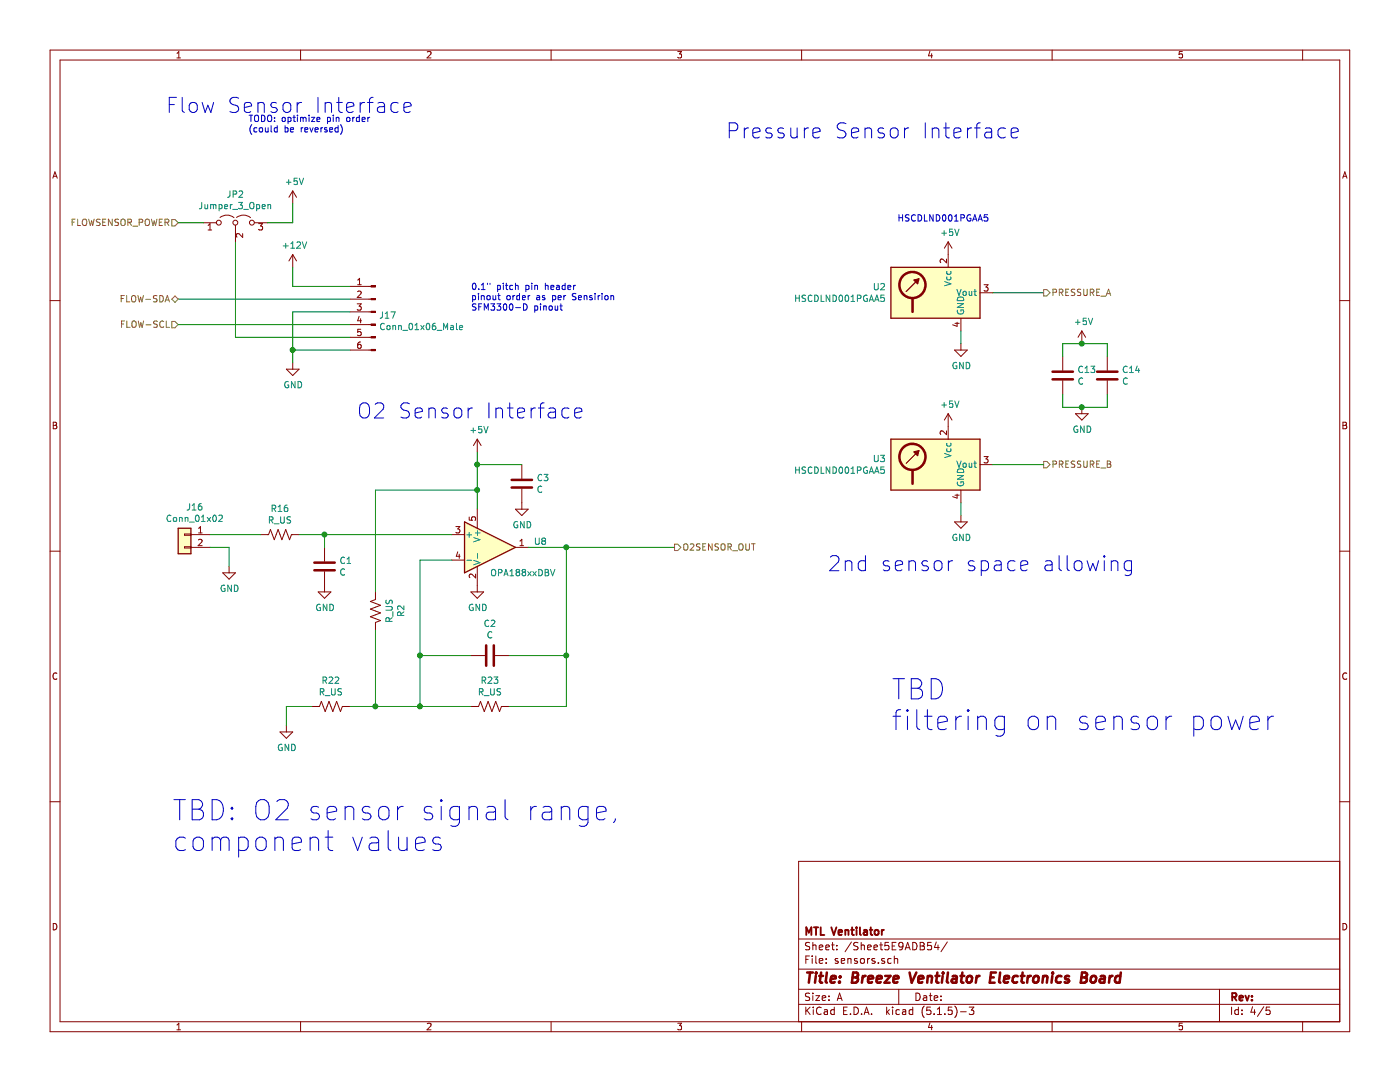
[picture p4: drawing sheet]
EESchema Schematic File Version 4
EELAYER 30 0
EELAYER END
$Descr A 11000 8500
encoding utf-8
Sheet 4 5
Title "Breeze Ventilator Electronics Board"
Date ""
Rev ""
Comp "MTL Ventilator"
Comment1 ""
Comment2 ""
Comment3 ""
Comment4 ""
$EndDescr
$Comp
L Connector:Conn_01x06_Male J17
U 1 1
P 2950 2450
F 0 "J17" H 2922 2424 50  0000 R CNN
F 1 "Conn_01x06_Male" H 2922 2333 50  0000 R CNN
F 2 "Connector_PinHeader_2.54mm:PinHeader_1x06_P2.54mm_Vertical" H 2950 2450 50  0001 C CNN
F 3 "~" H 2950 2450 50  0001 C CNN
	1    2950 2450
	-1   0    0    -1  
$EndComp
Wire Wire Line
	2750 2250 2300 2250
Wire Wire Line
	2750 2350 1400 2350
Wire Wire Line
	2750 2450 2300 2450
Wire Wire Line
	2750 2550 1400 2550
Wire Wire Line
	2750 2650 1850 2650
Wire Wire Line
	2750 2750 2300 2750
Text HLabel 1400 2350 0    50   BiDi ~ 0
FLOW-SDA
Text HLabel 1400 2550 0    50   Input ~ 0
FLOW-SCL
Wire Wire Line
	2300 2450 2300 2750
Connection ~ 2300 2750
Wire Wire Line
	2300 2750 2300 2850
$Comp
L power:GND #PWR0123
U 1 1
P 2300 2850
F 0 "#PWR0123" H 2300 2600 50  0001 C CNN
F 1 "GND" H 2305 2677 50  0000 C CNN
F 2 "" H 2300 2850 50  0001 C CNN
F 3 "" H 2300 2850 50  0001 C CNN
	1    2300 2850
	1    0    0    -1  
$EndComp
Wire Wire Line
	2300 2250 2300 2100
$Comp
L power:+5V #PWR0125
U 1 1
P 2300 1600
F 0 "#PWR0125" H 2300 1450 50  0001 C CNN
F 1 "+5V" H 2315 1773 50  0000 C CNN
F 2 "" H 2300 1600 50  0001 C CNN
F 3 "" H 2300 1600 50  0001 C CNN
	1    2300 1600
	1    0    0    -1  
$EndComp
Text Notes 1950 1050 0    50   ~ 0
TODO: optimize pin order\n(could be reversed)
Text Notes 3700 2450 0    50   ~ 0
0.1" pitch pin header\npinout order as per Sensirion\nSFM3300-D pinout\n
Text Notes 1300 900  0    118  ~ 0
Flow Sensor Interface
$Comp
L Amplifier_Operational:OPA188xxDBV U8
U 1 1
P 3850 4300
F 0 "U8" H 4194 4346 50  0000 L CNN
F 1 "OPA188xxDBV" H 3850 4100 50  0000 L CNN
F 2 "Package_TO_SOT_SMD:TSOT-23-5" H 3850 4300 50  0001 C CNN
F 3 "http://www.ti.com/lit/ds/symlink/opa188.pdf" H 3850 4500 50  0001 C CNN
	1    3850 4300
	1    0    0    -1  
$EndComp
$Comp
L power:GND #PWR0126
U 1 1
P 3750 4600
F 0 "#PWR0126" H 3750 4350 50  0001 C CNN
F 1 "GND" H 3755 4427 50  0000 C CNN
F 2 "" H 3750 4600 50  0001 C CNN
F 3 "" H 3750 4600 50  0001 C CNN
	1    3750 4600
	1    0    0    -1  
$EndComp
$Comp
L Device:R_US R16
U 1 1
P 2200 4200
F 0 "R16" V 1995 4200 50  0000 C CNN
F 1 "R_US" V 2086 4200 50  0000 C CNN
F 2 "Resistor_SMD:R_0805_2012Metric_Pad1.15x1.40mm_HandSolder" V 2240 4190 50  0001 C CNN
F 3 "~" H 2200 4200 50  0001 C CNN
	1    2200 4200
	0    1    1    0   
$EndComp
$Comp
L Device:C C1
U 1 1
P 2550 4450
F 0 "C1" H 2665 4496 50  0000 L CNN
F 1 "C" H 2665 4405 50  0000 L CNN
F 2 "Capacitor_SMD:C_0805_2012Metric_Pad1.15x1.40mm_HandSolder" H 2588 4300 50  0001 C CNN
F 3 "~" H 2550 4450 50  0001 C CNN
	1    2550 4450
	1    0    0    -1  
$EndComp
$Comp
L Device:C C2
U 1 1
P 3850 5150
F 0 "C2" V 3598 5150 50  0000 C CNN
F 1 "C" V 3689 5150 50  0000 C CNN
F 2 "Capacitor_SMD:C_0805_2012Metric_Pad1.15x1.40mm_HandSolder" H 3888 5000 50  0001 C CNN
F 3 "~" H 3850 5150 50  0001 C CNN
	1    3850 5150
	0    1    1    0   
$EndComp
$Comp
L Device:R_US R23
U 1 1
P 3850 5550
F 0 "R23" V 3645 5550 50  0000 C CNN
F 1 "R_US" V 3736 5550 50  0000 C CNN
F 2 "Resistor_SMD:R_0805_2012Metric_Pad1.15x1.40mm_HandSolder" V 3890 5540 50  0001 C CNN
F 3 "~" H 3850 5550 50  0001 C CNN
	1    3850 5550
	0    1    1    0   
$EndComp
Wire Wire Line
	1650 4200 2050 4200
Wire Wire Line
	2350 4200 2550 4200
Wire Wire Line
	2550 4200 2550 4300
Connection ~ 2550 4200
Wire Wire Line
	2550 4200 3550 4200
Wire Wire Line
	3550 4400 3300 4400
Wire Wire Line
	3300 4400 3300 5150
Wire Wire Line
	3300 5150 3700 5150
Wire Wire Line
	4450 5150 4450 4300
Wire Wire Line
	4450 4300 4150 4300
Wire Wire Line
	4000 5150 4450 5150
Wire Wire Line
	3300 5150 3300 5550
Wire Wire Line
	3300 5550 3700 5550
Wire Wire Line
	4450 5550 4450 5150
Wire Wire Line
	4000 5550 4450 5550
Connection ~ 3300 5150
Connection ~ 4450 5150
$Comp
L power:GND #PWR0127
U 1 1
P 2550 4600
F 0 "#PWR0127" H 2550 4350 50  0001 C CNN
F 1 "GND" H 2555 4427 50  0000 C CNN
F 2 "" H 2550 4600 50  0001 C CNN
F 3 "" H 2550 4600 50  0001 C CNN
	1    2550 4600
	1    0    0    -1  
$EndComp
Wire Wire Line
	4450 4300 5300 4300
Connection ~ 4450 4300
Text HLabel 5300 4300 2    50   Output ~ 0
O2SENSOR_OUT
$Comp
L Connector_Generic:Conn_01x02 J16
U 1 1
P 1450 4200
F 0 "J16" H 1368 4417 50  0000 C CNN
F 1 "Conn_01x02" H 1368 4326 50  0000 C CNN
F 2 "Connector_Molex:Molex_KK-254_AE-6410-02A_1x02_P2.54mm_Vertical" H 1450 4200 50  0001 C CNN
F 3 "~" H 1450 4200 50  0001 C CNN
	1    1450 4200
	-1   0    0    -1  
$EndComp
$Comp
L power:GND #PWR0128
U 1 1
P 1800 4450
F 0 "#PWR0128" H 1800 4200 50  0001 C CNN
F 1 "GND" H 1805 4277 50  0000 C CNN
F 2 "" H 1800 4450 50  0001 C CNN
F 3 "" H 1800 4450 50  0001 C CNN
	1    1800 4450
	1    0    0    -1  
$EndComp
Wire Wire Line
	1800 4450 1800 4300
Wire Wire Line
	1800 4300 1650 4300
$Comp
L power:+5V #PWR0129
U 1 1
P 3750 3550
F 0 "#PWR0129" H 3750 3400 50  0001 C CNN
F 1 "+5V" H 3765 3723 50  0000 C CNN
F 2 "" H 3750 3550 50  0001 C CNN
F 3 "" H 3750 3550 50  0001 C CNN
	1    3750 3550
	1    0    0    -1  
$EndComp
Wire Wire Line
	3750 3550 3750 3650
$Comp
L Device:C C3
U 1 1
P 4100 3800
F 0 "C3" H 4215 3846 50  0000 L CNN
F 1 "C" H 4215 3755 50  0000 L CNN
F 2 "Capacitor_SMD:C_0805_2012Metric_Pad1.15x1.40mm_HandSolder" H 4138 3650 50  0001 C CNN
F 3 "~" H 4100 3800 50  0001 C CNN
	1    4100 3800
	1    0    0    -1  
$EndComp
$Comp
L power:GND #PWR0130
U 1 1
P 4100 3950
F 0 "#PWR0130" H 4100 3700 50  0001 C CNN
F 1 "GND" H 4105 3777 50  0000 C CNN
F 2 "" H 4100 3950 50  0001 C CNN
F 3 "" H 4100 3950 50  0001 C CNN
	1    4100 3950
	1    0    0    -1  
$EndComp
Wire Wire Line
	4100 3650 3750 3650
Connection ~ 3750 3650
Wire Wire Line
	3750 3650 3750 3850
$Comp
L Device:R_US R22
U 1 1
P 2600 5550
F 0 "R22" V 2395 5550 50  0000 C CNN
F 1 "R_US" V 2486 5550 50  0000 C CNN
F 2 "Resistor_SMD:R_0805_2012Metric_Pad1.15x1.40mm_HandSolder" V 2640 5540 50  0001 C CNN
F 3 "~" H 2600 5550 50  0001 C CNN
	1    2600 5550
	0    1    1    0   
$EndComp
Wire Wire Line
	2750 5550 2950 5550
Connection ~ 3300 5550
Wire Wire Line
	2450 5550 2250 5550
Wire Wire Line
	2250 5550 2250 5700
$Comp
L power:GND #PWR0131
U 1 1
P 2250 5700
F 0 "#PWR0131" H 2250 5450 50  0001 C CNN
F 1 "GND" H 2255 5527 50  0000 C CNN
F 2 "" H 2250 5700 50  0001 C CNN
F 3 "" H 2250 5700 50  0001 C CNN
	1    2250 5700
	1    0    0    -1  
$EndComp
Text Notes 2800 3300 0    118  ~ 0
O2 Sensor Interface
Text Notes 7000 5750 0    157  ~ 0
TBD\nfiltering on sensor power
Text Notes 5700 1100 0    118  ~ 0
Pressure Sensor Interface
Text Notes 1350 6700 0    157  ~ 0
TBD: O2 sensor signal range, \ncomponent values
Text Notes 7050 1750 0    50   ~ 0
HSCDLND001PGAA5
$Comp
L ventilator-parts:HSCDLND001PGAA5 U2
U 1 1
P 7400 2300
F 0 "U2" H 6963 2346 50  0000 R CNN
F 1 "HSCDLND001PGAA5" H 6963 2255 50  0000 R CNN
F 2 "ventilator-parts:DIP-8_W13.3mm" H 7500 2300 50  0001 C CNN
F 3 "" H 7500 2300 50  0001 C CNN
	1    7400 2300
	1    0    0    -1  
$EndComp
Wire Wire Line
	7550 2700 7550 2600
$Comp
L power:GND #PWR0101
U 1 1
P 7550 2700
F 0 "#PWR0101" H 7550 2450 50  0001 C CNN
F 1 "GND" H 7555 2527 50  0000 C CNN
F 2 "" H 7550 2700 50  0001 C CNN
F 3 "" H 7550 2700 50  0001 C CNN
	1    7550 2700
	1    0    0    -1  
$EndComp
$Comp
L power:+5V #PWR0104
U 1 1
P 7450 2000
F 0 "#PWR0104" H 7450 1850 50  0001 C CNN
F 1 "+5V" H 7465 2173 50  0000 C CNN
F 2 "" H 7450 2000 50  0001 C CNN
F 3 "" H 7450 2000 50  0001 C CNN
	1    7450 2000
	1    0    0    -1  
$EndComp
Wire Wire Line
	7800 2300 8200 2300
Text HLabel 8200 2300 2    50   Output ~ 0
PRESSURE_A
$Comp
L ventilator-parts:HSCDLND001PGAA5 U3
U 1 1
P 7400 3650
F 0 "U3" H 6963 3696 50  0000 R CNN
F 1 "HSCDLND001PGAA5" H 6963 3605 50  0000 R CNN
F 2 "ventilator-parts:DIP-8_W13.3mm" H 7500 3650 50  0001 C CNN
F 3 "" H 7500 3650 50  0001 C CNN
	1    7400 3650
	1    0    0    -1  
$EndComp
Wire Wire Line
	7550 4050 7550 3950
$Comp
L power:GND #PWR0105
U 1 1
P 7550 4050
F 0 "#PWR0105" H 7550 3800 50  0001 C CNN
F 1 "GND" H 7555 3877 50  0000 C CNN
F 2 "" H 7550 4050 50  0001 C CNN
F 3 "" H 7550 4050 50  0001 C CNN
	1    7550 4050
	1    0    0    -1  
$EndComp
$Comp
L power:+5V #PWR0107
U 1 1
P 7450 3350
F 0 "#PWR0107" H 7450 3200 50  0001 C CNN
F 1 "+5V" H 7465 3523 50  0000 C CNN
F 2 "" H 7450 3350 50  0001 C CNN
F 3 "" H 7450 3350 50  0001 C CNN
	1    7450 3350
	1    0    0    -1  
$EndComp
Wire Wire Line
	7800 3650 8200 3650
Text HLabel 8200 3650 2    50   Output ~ 0
PRESSURE_B
$Comp
L Jumper:Jumper_3_Open JP2
U 1 1
P 1850 1750
F 0 "JP2" H 1850 1974 50  0000 C CNN
F 1 "Jumper_3_Open" H 1850 1883 50  0000 C CNN
F 2 "Connector_PinHeader_2.54mm:PinHeader_1x03_P2.54mm_Vertical" H 1850 1750 50  0001 C CNN
F 3 "~" H 1850 1750 50  0001 C CNN
	1    1850 1750
	1    0    0    -1  
$EndComp
Wire Wire Line
	1850 2650 1850 1900
Wire Wire Line
	2100 1750 2300 1750
Wire Wire Line
	2300 1600 2300 1750
Text HLabel 1400 1750 0    50   Input ~ 0
FLOWSENSOR_POWER
Wire Wire Line
	1400 1750 1600 1750
Text Notes 6500 4500 0    118  ~ 0
2nd sensor space allowing
$Comp
L power:+12V #PWR0124
U 1 1
P 2300 2100
F 0 "#PWR0124" H 2300 1950 50  0001 C CNN
F 1 "+12V" H 2315 2273 50  0000 C CNN
F 2 "" H 2300 2100 50  0001 C CNN
F 3 "" H 2300 2100 50  0001 C CNN
	1    2300 2100
	1    0    0    -1  
$EndComp
$Comp
L Device:C C13
U 1 1
P 8350 2950
F 0 "C13" H 8465 2996 50  0000 L CNN
F 1 "C" H 8465 2905 50  0000 L CNN
F 2 "Capacitor_SMD:C_0805_2012Metric_Pad1.15x1.40mm_HandSolder" H 8388 2800 50  0001 C CNN
F 3 "~" H 8350 2950 50  0001 C CNN
	1    8350 2950
	1    0    0    -1  
$EndComp
$Comp
L Device:C C14
U 1 1
P 8700 2950
F 0 "C14" H 8815 2996 50  0000 L CNN
F 1 "C" H 8815 2905 50  0000 L CNN
F 2 "Capacitor_SMD:C_0805_2012Metric_Pad1.15x1.40mm_HandSolder" H 8738 2800 50  0001 C CNN
F 3 "~" H 8700 2950 50  0001 C CNN
	1    8700 2950
	1    0    0    -1  
$EndComp
Wire Wire Line
	8350 3100 8350 3200
Wire Wire Line
	8350 3200 8500 3200
Wire Wire Line
	8700 3200 8700 3100
Wire Wire Line
	8350 2800 8350 2700
Wire Wire Line
	8350 2700 8500 2700
Wire Wire Line
	8700 2700 8700 2800
$Comp
L power:+5V #PWR017
U 1 1
P 8500 2700
F 0 "#PWR017" H 8500 2550 50  0001 C CNN
F 1 "+5V" H 8515 2873 50  0000 C CNN
F 2 "" H 8500 2700 50  0001 C CNN
F 3 "" H 8500 2700 50  0001 C CNN
	1    8500 2700
	1    0    0    -1  
$EndComp
Connection ~ 8500 2700
Wire Wire Line
	8500 2700 8700 2700
$Comp
L power:GND #PWR019
U 1 1
P 8500 3200
F 0 "#PWR019" H 8500 2950 50  0001 C CNN
F 1 "GND" H 8505 3027 50  0000 C CNN
F 2 "" H 8500 3200 50  0001 C CNN
F 3 "" H 8500 3200 50  0001 C CNN
	1    8500 3200
	1    0    0    -1  
$EndComp
Connection ~ 8500 3200
Wire Wire Line
	8500 3200 8700 3200
$Comp
L Device:R_US R2
U 1 1
P 2950 4800
F 0 "R2" V 2745 4800 50  0000 C CNN
F 1 "R_US" V 2836 4800 50  0000 C CNN
F 2 "Resistor_SMD:R_0805_2012Metric_Pad1.15x1.40mm_HandSolder" V 2990 4790 50  0001 C CNN
F 3 "~" H 2950 4800 50  0001 C CNN
	1    2950 4800
	-1   0    0    -1  
$EndComp
Wire Wire Line
	2950 5550 2950 4950
Wire Wire Line
	2950 3850 3750 3850
Wire Wire Line
	2950 4650 2950 3850
Connection ~ 2950 5550
Wire Wire Line
	2950 5550 3300 5550
Connection ~ 3750 3850
Wire Wire Line
	3750 3850 3750 4000
$EndSCHEMATC
